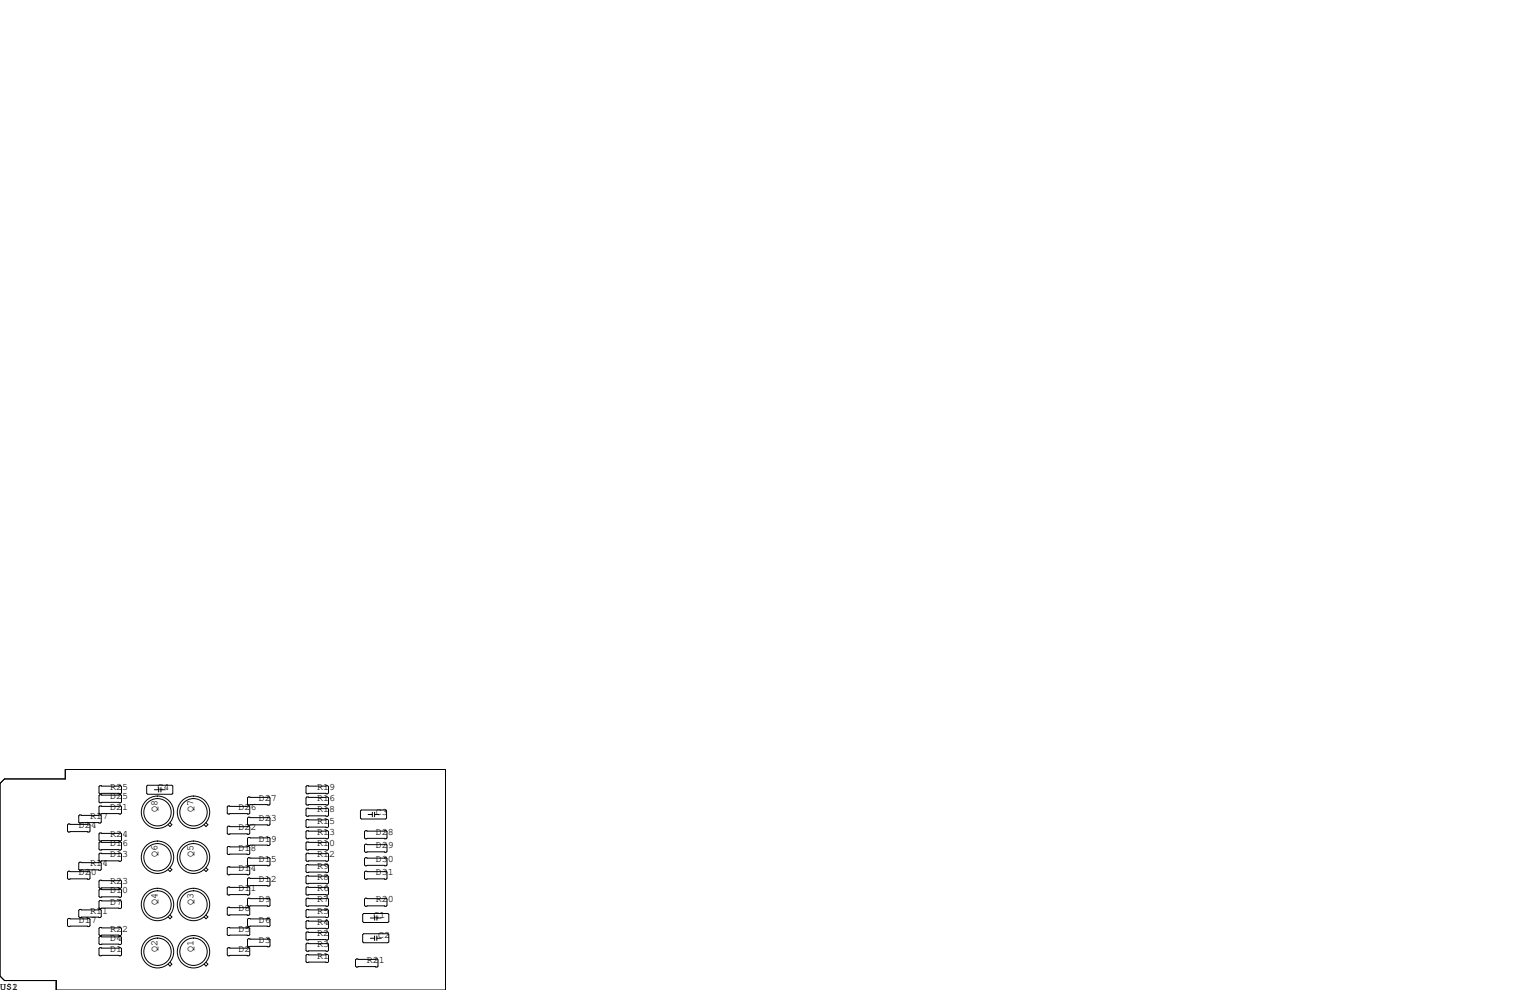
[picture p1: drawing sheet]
<svg xmlns="http://www.w3.org/2000/svg" width="432mm" height="279mm" viewBox="0 0 432 279" stroke-linecap="round" stroke-linejoin="round" font-family="sans-serif">
<g fill="none" stroke="#000" stroke-width=".28">
<path d="M0 221.1l1.3-1.3h17.1v-2.6h107.3v62.2h-109.8v-2.7h-14.6l-1.3-1.2zM19.3 232.5h5.8l.3 .3v1.8l-.3 .2h-5.8l-.2-.2v-1.8zM22.5 230h5.8l.3 .3v1.7l-.3 .3h-5.8l-.3-.3v-1.7zM28.2 221.7h5.8l.3 .3v1.8l-.3 .2h-5.8l-.3-.2v-1.8zM28.2 224.3h5.8l.3 .2v1.8l-.3 .3h-5.8l-.3-.3v-1.8zM28.2 227.5h5.8l.3 .2v1.8l-.3 .2h-5.8l-.3-.2v-1.8zM28.2 235.1h5.8l.3 .2v1.8l-.3 .3h-5.8l-.3-.3v-1.8zM28.2 237.6h5.8l.3 .3v1.7l-.3 .3h-5.8l-.3-.3v-1.7zM41.4 221.9l.3-.3h6.8l.3 .3v2l-.3 .3h-6.8l-.3-.3zM43.6 222.9h1.2M44.8 222.2v1.3M45.4 222.9h1.2"/>
<path d="M45.4 222.2v1.3M48 232.2l.5 .5-.5 .6-.6-.6M58.1 232.2l.6 .5-.6 .6-.5-.6M64.4 227.5h5.8l.3 .2v1.8l-.3 .2h-5.8l-.3-.2v-1.8zM64.4 233.2h5.8l.3 .2v1.8l-.3 .3h-5.8l-.3-.3v-1.8zM64.4 238.9h5.8l.3 .2v1.8l-.3 .3h-5.8l-.3-.3v-1.8zM70.1 224.9h5.8l.3 .3v1.7l-.3 .3h-5.8l-.2-.3v-1.7zM70.1 230.6h5.8l.3 .3v1.8l-.3 .2h-5.8l-.2-.2v-1.8zM70.1 236.3h5.8l.3 .3v1.8l-.3 .2h-5.8l-.2-.2v-1.8zM86.6 221.7h5.9l.2 .3v1.8l-.2 .2h-5.9l-.2-.2v-1.8zM86.6 224.9h5.9l.2 .3v1.7l-.2 .3h-5.9l-.2-.3v-1.7zM86.6 228.1h5.9l.2 .2v1.8l-.2 .3h-5.9l-.2-.3v-1.8z"/>
<path d="M86.6 231.3h5.9l.2 .2v1.8l-.2 .3h-5.9l-.2-.3v-1.8zM86.6 234.4h5.9l.2 .3v1.8l-.2 .2h-5.9l-.2-.2v-1.8zM86.6 237.6h5.9l.2 .3v1.7l-.2 .3h-5.9l-.2-.3v-1.7zM101.7 228.9l.3-.3h6.8l.3 .3v2l-.3 .2h-6.8l-.3-.2zM103.1 234.4h5.9l.2 .3v1.8l-.2 .2h-5.9l-.2-.2v-1.8zM103.1 238.3h5.9l.2 .2v1.8l-.2 .2h-5.9l-.2-.2v-1.8zM103.9 229.9h1.2M105.1 229.2v1.3M105.7 229.2v1.3M105.7 229.9h1.2M19.3 245.9h5.8l.3 .2v1.8l-.3 .3h-5.8l-.2-.3v-1.8zM19.3 259.2h5.8l.3 .3v1.7l-.3 .3h-5.8l-.2-.3v-1.7z"/>
<path d="M22.5 256.7h5.8l.3 .2v1.8l-.3 .3h-5.8l-.3-.3v-1.8zM22.5 243.3h5.8l.3 .3v1.8l-.3 .2h-5.8l-.3-.2v-1.8zM28.2 240.8h5.8l.3 .2v1.8l-.3 .3h-5.8l-.3-.3v-1.8zM28.2 248.4h5.8l.3 .3v1.7l-.3 .3h-5.8l-.3-.3v-1.7zM28.2 251h5.8l.3 .2v1.8l-.3 .2h-5.8l-.3-.2v-1.8zM28.2 254.1h5.8l.3 .3v1.8l-.3 .2h-5.8l-.3-.2v-1.8zM48 258.2l.5 .6-.5 .5-.6-.5M48 244.9l.5 .5-.5 .6-.6-.6M58.1 258.2l.6 .6-.6 .5-.5-.5M58.1 244.9l.6 .5-.6 .6-.5-.6M64.1 244.9l.3-.3h5.8l.3 .3v1.7l-.3 .3h-5.8l-.3-.3zM64.1 250.6l.3-.3h5.8l.3 .3v1.7l-.3 .3h-5.8l-.3-.3z"/>
<path d="M64.1 256.3l.3-.3h5.8l.3 .3v1.8l-.3 .2h-5.8l-.3-.2zM69.9 253.7l.2-.2h5.8l.3 .2v1.8l-.3 .3h-5.8l-.2-.3zM69.9 248l.2-.2h5.8l.3 .2v1.8l-.3 .3h-5.8l-.2-.3zM69.9 259.5l.2-.3h5.8l.3 .3v1.7l-.3 .3h-5.8l-.2-.3zM70.1 242.1h5.8l.3 .2v1.8l-.3 .2h-5.8l-.2-.2v-1.8zM86.4 247.4l.2-.3h5.9l.2 .3v1.8l-.2 .2h-5.9l-.2-.2zM86.4 250.6l.2-.3h5.9l.2 .3v1.7l-.2 .3h-5.9l-.2-.3zM86.4 253.7l.2-.2h5.9l.2 .2v1.8l-.2 .3h-5.9l-.2-.3zM86.4 256.9l.2-.2h5.9l.2 .2v1.8l-.2 .3h-5.9l-.2-.3zM86.6 240.8h5.9l.2 .2v1.8l-.2 .3h-5.9l-.2-.3v-1.8zM86.6 244h5.9l.2 .2v1.8l-.2 .3h-5.9l-.2-.3v-1.8zM102.4 258.1l.2-.3h6.9l.2 .3v2l-.2 .2h-6.9l-.2-.2z"/>
<path d="M102.9 246.1l.2-.2h5.9l.2 .2v1.8l-.2 .3h-5.9l-.2-.3zM102.9 253.7l.2-.2h5.9l.2 .2v1.8l-.2 .3h-5.9l-.2-.3zM103.1 242.1h5.9l.2 .2v1.8l-.2 .2h-5.9l-.2-.2v-1.8zM104.5 259.1h1.2M105.7 258.4v1.3M106.4 259.1h1.2M106.4 258.4v1.3M28.2 267.5h5.8l.3 .2v1.8l-.3 .2h-5.8l-.3-.2v-1.8zM28.2 261.7h5.8l.3 .3v1.8l-.3 .2h-5.8l-.3-.2v-1.8zM28.2 264.3h5.8l.3 .2v1.8l-.3 .3h-5.8l-.3-.3v-1.8zM48 271.6l.5 .5-.5 .5-.6-.5M58.1 271.6l.6 .5-.6 .5-.5-.5"/>
<path d="M64.1 267.7l.3-.2h5.8l.3 .2v1.8l-.3 .2h-5.8l-.3-.2zM64.1 262l.3-.3h5.8l.3 .3v1.8l-.3 .2h-5.8l-.3-.2zM69.9 265.2l.2-.3h5.8l.3 .3v1.8l-.3 .2h-5.8l-.2-.2zM86.4 269.6l.2-.2h5.9l.2 .2v1.8l-.2 .3h-5.9l-.2-.3zM86.4 260.1l.2-.3h5.9l.2 .3v1.8l-.2 .2h-5.9l-.2-.2zM86.4 263.3l.2-.3h5.9l.2 .3v1.7l-.2 .3h-5.9l-.2-.3zM86.4 266.4l.2-.2h5.9l.2 .2v1.8l-.2 .3h-5.9l-.2-.3zM100.3 270.9l.3-.3h5.8l.3 .3v1.8l-.3 .2h-5.8l-.3-.2zM102.4 263.8l.2-.3h6.9l.2 .3v2l-.2 .3h-6.9l-.2-.3zM104.5 264.8h1.2M105.7 264.2v1.2M106.3 264.2v1.2"/>
<path d="M106.3 264.8h1.3"/>
<circle cx="44.4" cy="229.2" r="3.9"/>
<circle cx="44.5" cy="229.2" r="4.6"/>
<circle cx="54.6" cy="229.2" r="3.9"/>
<circle cx="54.6" cy="229.2" r="4.6"/>
<circle cx="44.4" cy="241.9" r="3.9"/>
<circle cx="44.4" cy="255.3" r="3.9"/>
<circle cx="44.5" cy="241.9" r="4.6"/>
<circle cx="44.5" cy="255.3" r="4.6"/>
<circle cx="54.6" cy="241.9" r="3.9"/>
<circle cx="54.6" cy="255.3" r="3.9"/>
<circle cx="54.6" cy="241.9" r="4.6"/>
<circle cx="54.6" cy="255.3" r="4.6"/>
<circle cx="44.4" cy="268.6" r="3.9"/>
<circle cx="44.5" cy="268.6" r="4.6"/>
<circle cx="54.6" cy="268.6" r="3.9"/>
<circle cx="54.6" cy="268.6" r="4.6"/>
</g>
<g font-size="2.8">
<text x="31.1" y="222.9">R25</text>
<text x="31.1" y="225.4">D25</text>
<text x="44.4" y="222.9">C4</text>
<text x="73" y="226.1">D27</text>
<text x="89.5" y="226.1">R16</text>
<text x="89.5" y="222.9">R19</text>
<text x="22.2" y="233.7">D24</text>
<text x="25.4" y="231.1">R17</text>
<text x="31.1" y="228.6">D21</text>
<text x="44.4" y="229.2" transform="rotate(-90 44.4 229.2)">Q8</text>
<text x="54.6" y="229.2" transform="rotate(-90 54.6 229.2)">Q7</text>
<text x="67.3" y="228.6">D26</text>
<text x="73" y="231.8">D23</text>
<text x="89.5" y="232.4">R15</text>
<text x="89.5" y="229.2">R18</text>
<text x="106" y="229.9">C3</text>
<text x="31.1" y="236.2">R24</text>
<text x="31.1" y="238.8">D16</text>
<text x="67.3" y="234.3">D22</text>
<text x="73" y="237.5">D19</text>
<text x="89.5" y="238.8">R10</text>
<text x="89.5" y="235.6">R13</text>
<text x="106" y="235.6">D28</text>
<text x="106" y="239.4">D29</text>
<text x="25.4" y="244.5">R14</text>
<text x="31.1" y="241.9">D13</text>
<text x="44.4" y="241.9" transform="rotate(-90 44.4 241.9)">Q6</text>
<text x="54.6" y="241.9" transform="rotate(-90 54.6 241.9)">Q5</text>
<text x="67.3" y="245.7">D14</text>
<text x="67.3" y="240">D18</text>
<text x="73" y="243.2">D15</text>
<text x="89.5" y="245.1">R9</text>
<text x="89.5" y="241.9">R12</text>
<text x="106" y="243.2">D30</text>
<text x="22.2" y="247">D20</text>
<text x="31.1" y="249.6">R23</text>
<text x="67.3" y="251.5">D11</text>
<text x="73" y="248.9">D12</text>
<text x="89.5" y="251.5">R6</text>
<text x="89.5" y="248.3">R8</text>
<text x="106" y="247">D31</text>
<text x="25.4" y="257.8">R11</text>
<text x="31.1" y="255.3">D7</text>
<text x="31.1" y="252.1">D10</text>
<text x="44.4" y="255.3" transform="rotate(-90 44.4 255.3)">Q4</text>
<text x="54.6" y="255.3" transform="rotate(-90 54.6 255.3)">Q3</text>
<text x="67.3" y="257.2">D8</text>
<text x="73" y="254.6">D9</text>
<text x="89.5" y="257.8">R5</text>
<text x="89.5" y="254.6">R7</text>
<text x="106" y="254.6">R20</text>
<text x="22.2" y="260.3">D17</text>
<text x="31.1" y="262.9">R22</text>
<text x="67.3" y="262.9">D5</text>
<text x="73" y="260.3">D6</text>
<text x="89.5" y="261">R4</text>
<text x="105.4" y="259.1">C1</text>
<text x="31.1" y="268.6">D1</text>
<text x="31.1" y="265.4">D4</text>
<text x="44.4" y="268.6" transform="rotate(-90 44.4 268.6)">Q2</text>
<text x="54.6" y="268.6" transform="rotate(-90 54.6 268.6)">Q1</text>
<text x="67.3" y="268.6">D2</text>
<text x="73" y="266.1">D3</text>
<text x="89.5" y="267.3">R3</text>
<text x="89.5" y="264.2">R2</text>
<text x="106.7" y="264.8">C2</text>
<text x="89.5" y="270.5">R1</text>
<text x="103.5" y="271.8">R21</text>
<text x="0" y="279.4">U$1</text>
<text x="3.4" y="279.4">2</text>
</g>
</svg>
